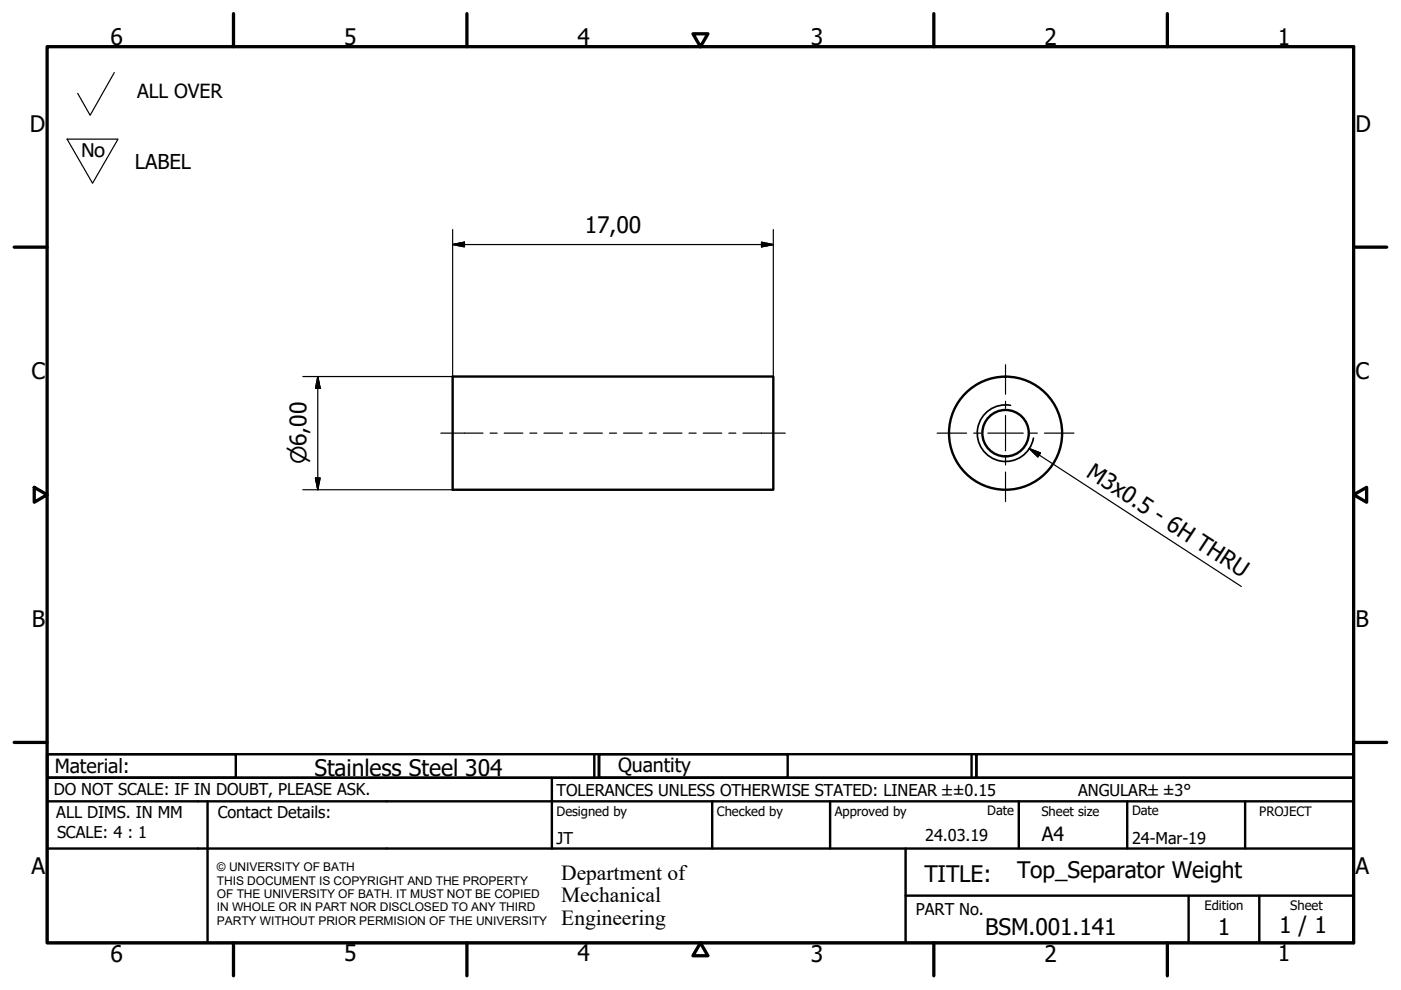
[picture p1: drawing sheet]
<svg xmlns="http://www.w3.org/2000/svg" width="297mm" height="210mm" viewBox="0 0 297 210" stroke-linecap="round" stroke-linejoin="round" font-family="sans-serif">
<!-- layer: Visible (ISO) -->
<g fill="none" stroke="#000" stroke-width=".51">
<path d="M96 79.8h68v24h-68z"/>
<circle cx="213.2" cy="91.8" r="12"/>
<circle cx="213.2" cy="91.8" r="4.9"/>
</g>
<!-- layer: Visible Narrow (ISO) -->
<path d="M214.2 85.9a6 6 0 0 0-6.9 4.9 6 6 0 0 0 4.9 7 6 6 0 0 0 6.9-4.9" fill="none" stroke="#000" stroke-width=".36"/>
<!-- layer: Border (ISO) -->
<g fill="none" stroke="#000" stroke-width=".7">
<path d="M10 9.9h277v190h-277zM49.5 2.9v7M99 2.9v7M146.9 7.2h3.2l-1.6 2.7zM198 2.9v7M247.5 2.9v7M3 52.4h7M287 52.4h7M7.3 103.3l2.7 1.6-2.7 1.6zM287 104.9l2.8-1.6v3.2zM3 157.4h7M287 157.4h7"/>
<path d="M49.5 199.9v7M99 199.9v7M148.5 199.9l1.6 2.7h-3.2zM198 199.9v7M247.5 199.9v7"/>
</g>
<!-- layer: Title (ISO) -->
<g fill="none" stroke="#000" stroke-width=".51">
<path d="M10 159.9h40v5h-40zM10 159.9h117v5h-117zM126 159.9v5M127 159.9h40v5h-40zM127 159.9h80v5h-80zM206 159.9v5M207 159.9h80v5h-80zM10 169.9v-5h277v5M10 169.9h277v30h-277zM10 179.9h277M44 169.9v30M117 164.9v15"/>
<path d="M151 169.9v10M176 169.9v10M192 179.9v20M216 169.9v10M239 169.9v10M264 169.9v10M192 189.9h95M252 189.9v10M267 189.9v10"/>
</g>
<!-- layer: Sketch Geometry (ISO) -->
<path d="M24.2 15.4l-5.1 9-2.6-4.6M14.2 29.5h10.8l-5.4 9.4z" fill="none" stroke="#000" stroke-width=".25"/>
<!-- layer: Center Mark (ISO) -->
<path d="M213.2 77.3v6.3M198.7 91.8h6.2M206.4 91.8h1.5M209.4 91.8h7.5M213.2 85.1v1.5M213.2 88.1v7.5M213.2 97.1v1.5M218.4 91.8h1.5M221.4 91.8h6.3M213.2 100.1v6.2" fill="none" stroke="#000" stroke-width=".25"/>
<!-- layer: Dimension (ISO) -->
<path d="M96 51.9l2.5-.6v1zM96 51.9h68M96 48.7v31.1h-31.8M161.5 51.3l2.5 .6-2.5 .4zM164 48.7v31.1M67.4 79.8l.5 2.5h-1zM67.4 79.8v24M64.2 103.8h31.8M66.9 101.3h1l-.5 2.5z" fill="none" stroke="#000" stroke-width=".25"/>
<path d="M96 51.9l2.5-.6zM96 51.9l2.5-.6v1zM161.5 52.3l2.5-.4zM161.5 51.3l2.5 .6-2.5 .4zM67.4 79.8l.5 2.5zM67.4 79.8l.5 2.5h-1zM66.9 101.3l.5 2.5zM66.9 101.3h1l-.5 2.5z" fill="#000" stroke="#000" stroke-width=".25"/>
<!-- layer: Centerline (ISO) -->
<g fill="none" stroke="#000" stroke-width=".25">
<path d="M93.5 91.8h8.9M103.9 91.8h1.5M106.9 91.8h3.9M112.4 91.8h1.4M115.3 91.8h4M120.8 91.8h1.5M123.8 91.8h3.9M129.2 91.8h1.5M132.2 91.8h4M137.6 91.8h1.5M140.7 91.8h3.9M146.1 91.8h1.5"/>
<path d="M149.1 91.8h3.9M154.5 91.8h1.5M157.5 91.8h9"/>
</g>
<!-- layer: Symbol (ISO) -->
<path d="M218.2 95.1l2.4 .9-.6 .9zM218.2 95.1l45 29.2" fill="none" stroke="#000" stroke-width=".25"/>
<path d="M218.2 95.1l2.4 .9zM218.2 95.1l2.4 .9-.6 .9z" fill="#000" stroke="#000" stroke-width=".25"/>
<g font-size="4.8">
<text x="23.4" y="9.5">6</text>
<text x="72.9" y="9.5">5</text>
<text x="122.4" y="9.5">4</text>
<text x="171.9" y="9.5">3</text>
<text x="221.4" y="9.5">2</text>
<text x="270.9" y="9.5">1</text>
<text x="6.3" y="27.9">D</text>
<text x="287.4" y="27.9">D</text>
<text x="124" y="49.4">17,00</text>
<text x="6.7" y="80.4">C</text>
<text x="287.4" y="80.4">C</text>
<text x="230.1" y="100.9" transform="rotate(33 230.1 100.9)">M3x0.5 - 6H THRU</text>
<text x="6.8" y="132.9">B</text>
<text x="287.4" y="132.9">B</text>
<text x="66.7" y="164.5">Stainless Steel 304</text>
<text x="6.7" y="185.4">A</text>
<text x="287.4" y="185.4">A</text>
<text x="196" y="187">TITLE:</text>
<text x="215.6" y="186.2">Top_Separator Weight</text>
<text x="271.2" y="197.9">1 / 1</text>
<text x="23.4" y="203.9">6</text>
<text x="72.9" y="203.8">5</text>
<text x="122.4" y="203.8">4</text>
<text x="171.9" y="203.9">3</text>
<text x="208.9" y="198.2">BSM.001.141</text>
<text x="221.4" y="203.9">2</text>
<text x="258.2" y="198.2">1</text>
<text x="270.9" y="203.8">1</text>
</g>
<text font-size="4.7" x="17.1" y="33.3">No</text>
<g font-size="4.6">
<text x="65" y="98.5" transform="rotate(-90 65 98.5)">⌀6,00</text>
<text x="119" y="186.5">Department of</text>
<text x="119" y="191.3">Mechanical</text>
<text x="119" y="196">Engineering</text>
</g>
<text font-size="4.3" x="28.6" y="35.7">LABEL</text>
<g font-size="4.1">
<text x="29.1" y="20.9">ALL OVER</text>
<text x="11.6" y="163.9">Material:</text>
<text x="131" y="163.7">Quantity</text>
<text x="220.9" y="178.4">A4</text>
</g>
<g font-size="3.5">
<text x="11.4" y="168.5">DO NOT SCALE: IF IN DOUBT, PLEASE ASK.</text>
<text x="11.9" y="173.5">ALL DIMS. IN MM</text>
<text x="46.2" y="173.5">Contact Details:</text>
<text x="118" y="168.8">TOLERANCES UNLESS OTHERWISE STATED: LINEAR ±±0.15</text>
<text x="228.6" y="168.8">ANGULAR±±3°</text>
<text x="12.1" y="177.6">SCALE: 4 : 1</text>
<text x="118" y="178.9">JT</text>
<text x="196.2" y="178.3">24.03.19</text>
<text x="240" y="178.9">24-Mar-19</text>
<text x="194.2" y="194.1">PART No.</text>
</g>
<g font-size="2.8">
<text x="118" y="173">Designed by</text>
<text x="152" y="173">Checked by</text>
<text x="177" y="173">Approved by</text>
<text x="209.3" y="172.9">Date</text>
<text x="220.8" y="173">Sheet size</text>
<text x="240" y="172.9">Date</text>
<text x="267" y="172.9">PROJECT</text>
<text x="255.4" y="193">Edition</text>
<text x="273.6" y="193">Sheet</text>
</g>
<g font-size="2.5">
<text x="46" y="184.7">© UNIVERSITY OF BATH</text>
<text x="46" y="187.6">THIS DOCUMENT IS COPYRIGHT AND THE PROPERTY</text>
<text x="46" y="190.4">OF THE UNIVERSITY OF BATH. IT MUST NOT BE COPIED</text>
<text x="46" y="193.2">IN WHOLE OR IN PART NOR DISCLOSED TO ANY THIRD</text>
<text x="46" y="196.1">PARTY WITHOUT PRIOR PERMISION OF THE UNIVERSITY</text>
</g>
</svg>
